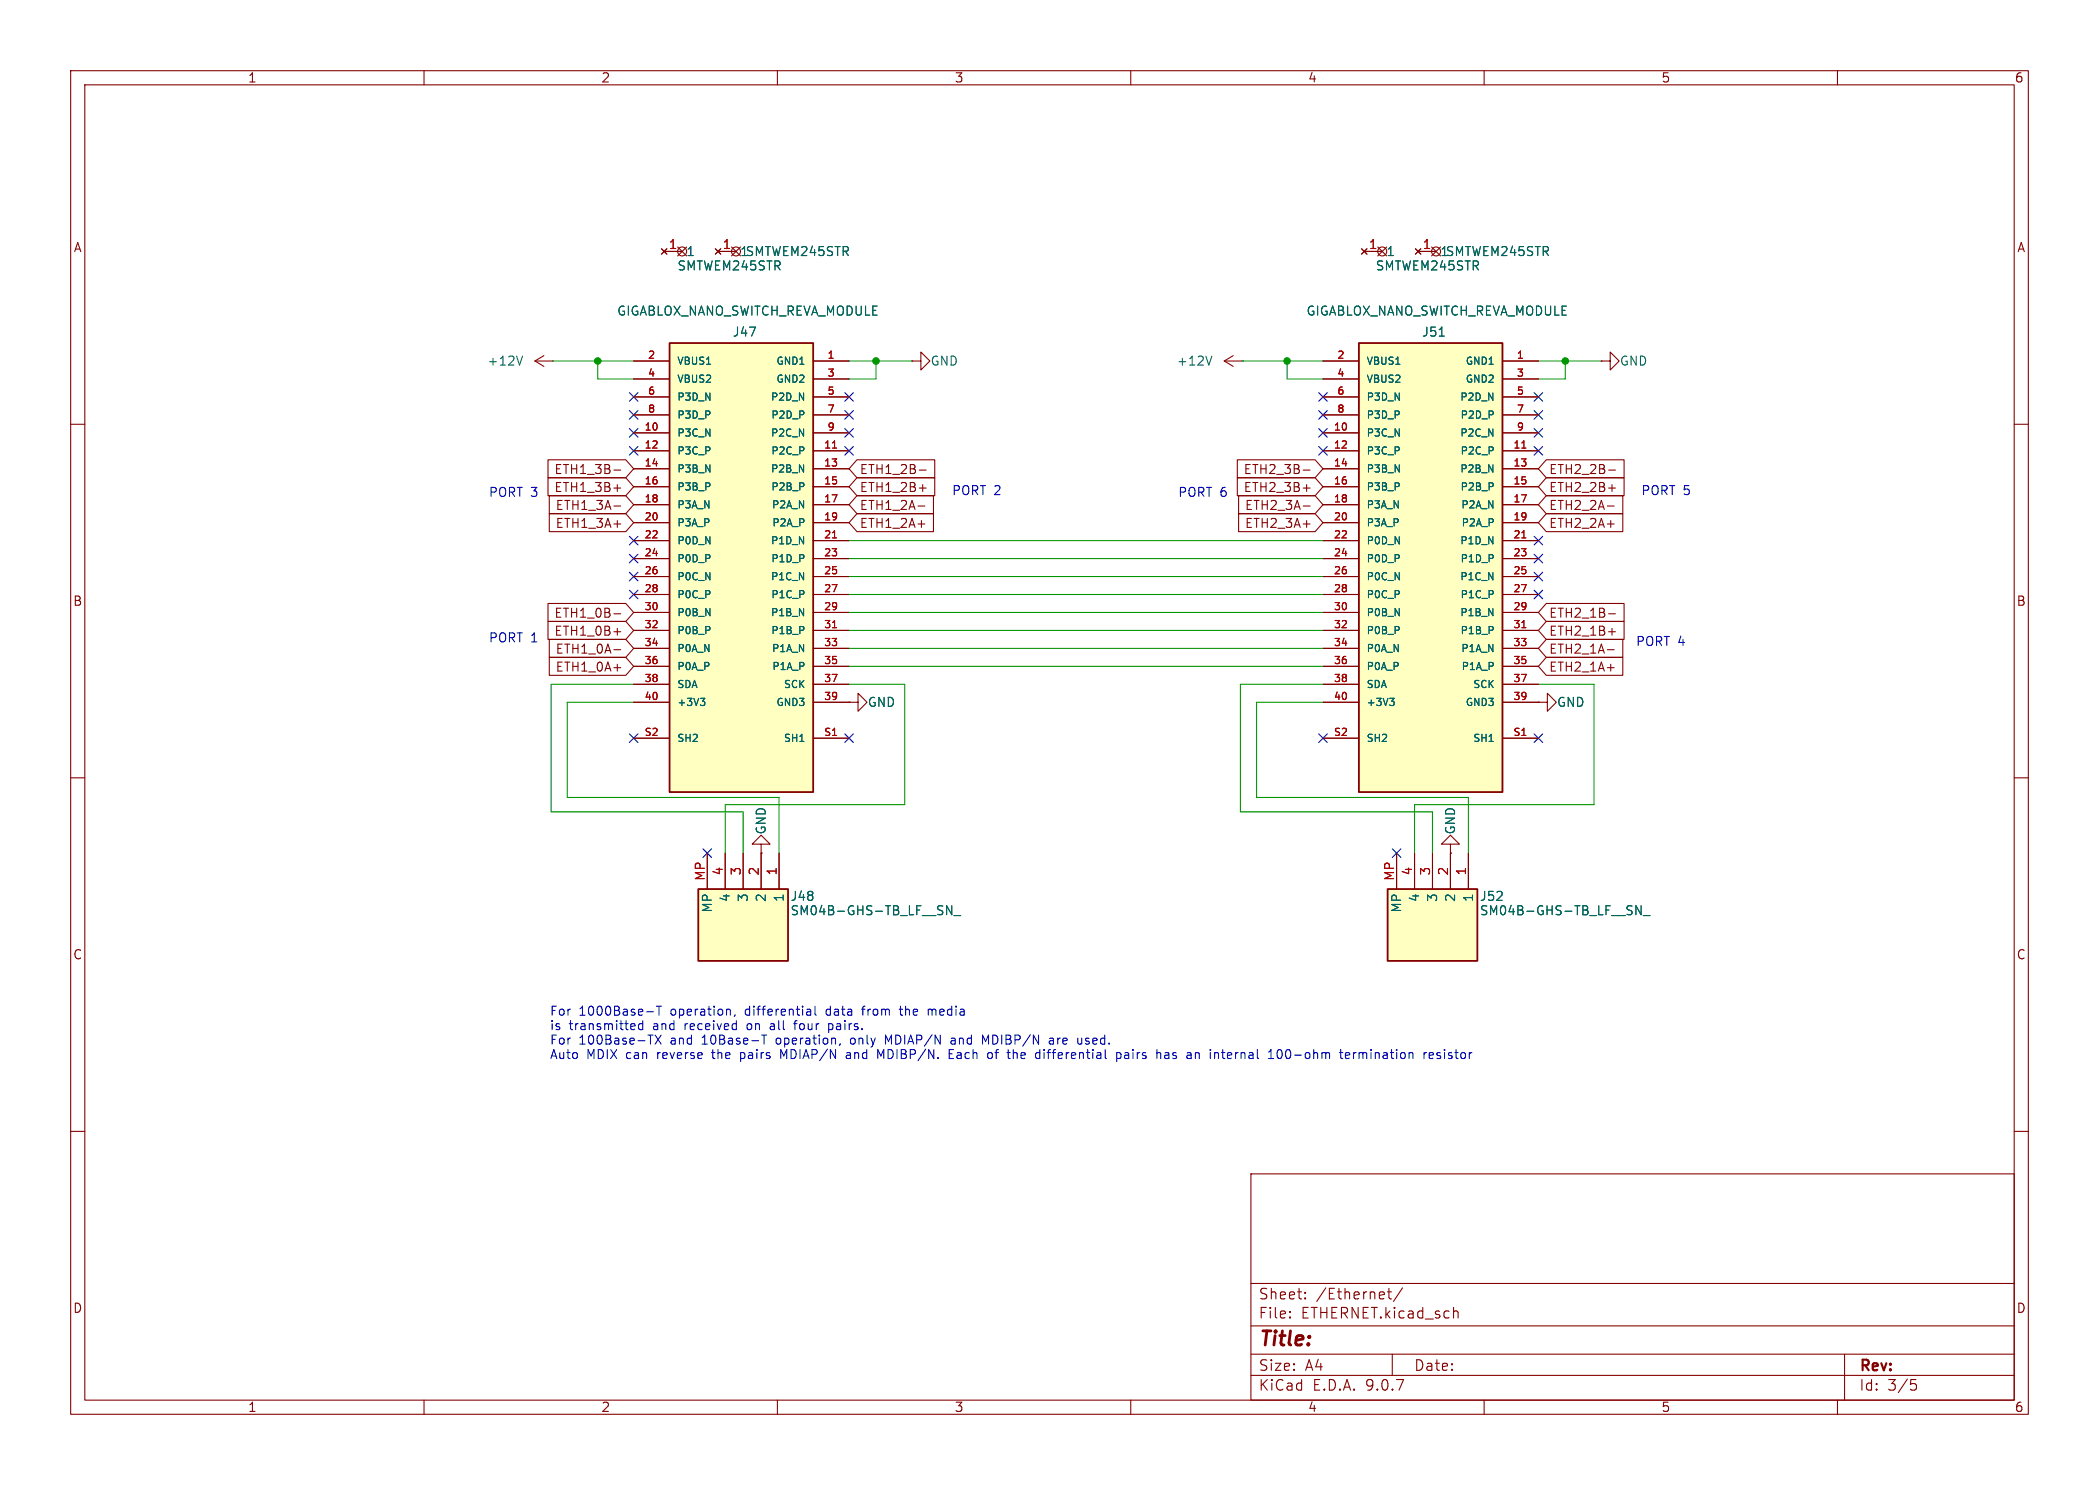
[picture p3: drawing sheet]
(kicad_sch
 (version 20250114)
 (generator "eeschema")
 (generator_version "9.0")
 (paper "A4")
 (lib_symbols
  (symbol "Samacsys_kicad_sym:SM04B-GHS-TB_LF__SN_" (exclude_from_sim no) (in_bom yes) (on_board yes)
   (property "Reference" "J" (at 5.588 4.318 0) (effects (font (size 1.27 1.27)) (justify left top)))
   (property "Value" "SM04B-GHS-TB_LF__SN_" (at 5.588 2.286 0) (effects (font (size 0.5 0.5)) (justify left top)))
   (property "Footprint" "Samacsys:SM04B-GHS-TB" (at 16.51 -94.92 0) (effects (font (size 1.27 1.27)) (justify left top) (hide yes)))
   (property "Datasheet" "" (at 16.51 -194.92 0) (effects (font (size 1.27 1.27)) (justify left top) (hide yes)))
   (property "Description" "JST GH Series, 1.25mm Pitch 4 Way Right Angle PCB Header, Solder Termination, 1A" (at 4.318 9.652 0) (effects (font (size 1.27 1.27)) (hide yes)))
   (property "Height" "" (at 16.51 -394.92 0) (effects (font (size 1.27 1.27)) (justify left top) (hide yes)))
   (property "Mouser Part Number" "N/A" (at 16.51 -494.92 0) (effects (font (size 1.27 1.27)) (justify left top) (hide yes)))
   (property "Mouser Price/Stock" "https://www.mouser.co.uk/ProductDetail/JST-Commercial/SM04B-GHS-TBLFSN?qs=QpmGXVUTftEJzKB1YHGCXw%3D%3D" (at 16.51 -594.92 0) (effects (font (size 1.27 1.27)) (justify left top) (hide yes)))
   (property "Manufacturer_Name" "JST (JAPAN SOLDERLESS TERMINALS)" (at 16.51 -694.92 0) (effects (font (size 1.27 1.27)) (justify left top) (hide yes)))
   (property "Manufacturer_Part_Number" "SM04B-GHS-TB(LF)(SN)" (at 16.51 -794.92 0) (effects (font (size 1.27 1.27)) (justify left top) (hide yes)))
   (symbol "SM04B-GHS-TB_LF__SN__1_1"
    (rectangle (start 5.08 1.27) (end 15.24 -11.43) (stroke (width 0.254) (type default)) (fill (type background)))
    (pin passive line (at 0 0 0) (length 5.08) (name "1" (effects (font (size 1.27 1.27)))) (number "1" (effects (font (size 1.27 1.27)))))
    (pin passive line (at 0 -2.54 0) (length 5.08) (name "2" (effects (font (size 1.27 1.27)))) (number "2" (effects (font (size 1.27 1.27)))))
    (pin passive line (at 0 -5.08 0) (length 5.08) (name "3" (effects (font (size 1.27 1.27)))) (number "3" (effects (font (size 1.27 1.27)))))
    (pin passive line (at 0 -7.62 0) (length 5.08) (name "4" (effects (font (size 1.27 1.27)))) (number "4" (effects (font (size 1.27 1.27)))))
    (pin no_connect line (at 0 -10.16 0) (length 5.08) (name "MP" (effects (font (size 1.27 1.27)))) (number "MP" (effects (font (size 1.27 1.27))))))
   (embedded_fonts no))
  (symbol "Snapeda_kicad_sym:GIGABLOX_NANO_SWITCH_REVA_MODULE"
   (pin_names
    (offset 1.016)) (exclude_from_sim no) (in_bom yes) (on_board yes)
   (property "Reference" "J" (at 0 64.008 0) (effects (font (size 1.27 1.27)) (justify left bottom)))
   (property "Value" "GIGABLOX_NANO_SWITCH_REVA_MODULE" (at 0 -1.778 0) (effects (font (size 1.27 1.27)) (justify left bottom)))
   (property "Footprint" "Snapeda:GIGABLOX_NANO_SWITCH_REVA_MODULE_LSHM-120-02.5-L-DV-A-S-K-TR" (at 0 0 0) (effects (font (size 1.27 1.27)) (justify bottom) (hide yes)))
   (property "Datasheet" "" (at 0 0 0) (effects (font (size 1.27 1.27)) (hide yes)))
   (property "Description" "" (at 0 0 0) (effects (font (size 1.27 1.27)) (hide yes)))
   (property "MF" "BotBlox" (at 0 0 0) (effects (font (size 1.27 1.27)) (justify bottom) (hide yes)))
   (property "Description_1" "\n                        \n                            4 PORT 1G ETHERNET SWITCH MODULE\n                        \n" (at 0 0 0) (effects (font (size 1.27 1.27)) (justify bottom) (hide yes)))
   (property "Package" "None" (at 0 0 0) (effects (font (size 1.27 1.27)) (justify bottom) (hide yes)))
   (property "Price" "None" (at 0 0 0) (effects (font (size 1.27 1.27)) (justify bottom) (hide yes)))
   (property "SnapEDA_Link" "https://www.snapeda.com/parts/BB-GGN-A-1/Botblox/view-part/?ref=snap" (at 0 0 0) (effects (font (size 1.27 1.27)) (justify bottom) (hide yes)))
   (property "MP" "BB-GGN-A-1" (at 0 0 0) (effects (font (size 1.27 1.27)) (justify bottom) (hide yes)))
   (property "Availability" "In Stock" (at 0 0 0) (effects (font (size 1.27 1.27)) (justify bottom) (hide yes)))
   (property "Check_prices" "https://www.snapeda.com/parts/BB-GGN-A-1/Botblox/view-part/?ref=eda" (at 0 0 0) (effects (font (size 1.27 1.27)) (justify bottom) (hide yes)))
   (symbol "GIGABLOX_NANO_SWITCH_REVA_MODULE_0_0"
    (rectangle (start 0 0) (end 20.32 63.5) (stroke (width 0.254) (type default)) (fill (type background)))
    (pin power_in line (at -5.08 60.96 0) (length 5.08) (name "GND1" (effects (font (size 1.016 1.016)))) (number "1" (effects (font (size 1.016 1.016)))))
    (pin power_in line (at -5.08 58.42 0) (length 5.08) (name "GND2" (effects (font (size 1.016 1.016)))) (number "3" (effects (font (size 1.016 1.016)))))
    (pin bidirectional line (at -5.08 55.88 0) (length 5.08) (name "P2D_N" (effects (font (size 1.016 1.016)))) (number "5" (effects (font (size 1.016 1.016)))))
    (pin bidirectional line (at -5.08 53.34 0) (length 5.08) (name "P2D_P" (effects (font (size 1.016 1.016)))) (number "7" (effects (font (size 1.016 1.016)))))
    (pin bidirectional line (at -5.08 50.8 0) (length 5.08) (name "P2C_N" (effects (font (size 1.016 1.016)))) (number "9" (effects (font (size 1.016 1.016)))))
    (pin bidirectional line (at -5.08 48.26 0) (length 5.08) (name "P2C_P" (effects (font (size 1.016 1.016)))) (number "11" (effects (font (size 1.016 1.016)))))
    (pin bidirectional line (at -5.08 45.72 0) (length 5.08) (name "P2B_N" (effects (font (size 1.016 1.016)))) (number "13" (effects (font (size 1.016 1.016)))))
    (pin bidirectional line (at -5.08 43.18 0) (length 5.08) (name "P2B_P" (effects (font (size 1.016 1.016)))) (number "15" (effects (font (size 1.016 1.016)))))
    (pin bidirectional line (at -5.08 40.64 0) (length 5.08) (name "P2A_N" (effects (font (size 1.016 1.016)))) (number "17" (effects (font (size 1.016 1.016)))))
    (pin bidirectional line (at -5.08 38.1 0) (length 5.08) (name "P2A_P" (effects (font (size 1.016 1.016)))) (number "19" (effects (font (size 1.016 1.016)))))
    (pin bidirectional line (at -5.08 35.56 0) (length 5.08) (name "P1D_N" (effects (font (size 1.016 1.016)))) (number "21" (effects (font (size 1.016 1.016)))))
    (pin bidirectional line (at -5.08 33.02 0) (length 5.08) (name "P1D_P" (effects (font (size 1.016 1.016)))) (number "23" (effects (font (size 1.016 1.016)))))
    (pin bidirectional line (at -5.08 30.48 0) (length 5.08) (name "P1C_N" (effects (font (size 1.016 1.016)))) (number "25" (effects (font (size 1.016 1.016)))))
    (pin bidirectional line (at -5.08 27.94 0) (length 5.08) (name "P1C_P" (effects (font (size 1.016 1.016)))) (number "27" (effects (font (size 1.016 1.016)))))
    (pin bidirectional line (at -5.08 25.4 0) (length 5.08) (name "P1B_N" (effects (font (size 1.016 1.016)))) (number "29" (effects (font (size 1.016 1.016)))))
    (pin bidirectional line (at -5.08 22.86 0) (length 5.08) (name "P1B_P" (effects (font (size 1.016 1.016)))) (number "31" (effects (font (size 1.016 1.016)))))
    (pin bidirectional line (at -5.08 20.32 0) (length 5.08) (name "P1A_N" (effects (font (size 1.016 1.016)))) (number "33" (effects (font (size 1.016 1.016)))))
    (pin bidirectional line (at -5.08 17.78 0) (length 5.08) (name "P1A_P" (effects (font (size 1.016 1.016)))) (number "35" (effects (font (size 1.016 1.016)))))
    (pin bidirectional line (at -5.08 15.24 0) (length 5.08) (name "SCK" (effects (font (size 1.016 1.016)))) (number "37" (effects (font (size 1.016 1.016)))))
    (pin bidirectional line (at -5.08 7.62 0) (length 5.08) (name "SH1" (effects (font (size 1.016 1.016)))) (number "S1" (effects (font (size 1.016 1.016)))))
    (pin bidirectional line (at -5.08 2.54 0) (length 5.08) (name "MH1" (effects (font (size 1.016 1.016)))) (number "MH1" (effects (font (size 1.016 1.016)))))
    (pin power_in line (at 25.4 60.96 180) (length 5.08) (name "VBUS1" (effects (font (size 1.016 1.016)))) (number "2" (effects (font (size 1.016 1.016)))))
    (pin power_in line (at 25.4 58.42 180) (length 5.08) (name "VBUS2" (effects (font (size 1.016 1.016)))) (number "4" (effects (font (size 1.016 1.016)))))
    (pin bidirectional line (at 25.4 55.88 180) (length 5.08) (name "P3D_N" (effects (font (size 1.016 1.016)))) (number "6" (effects (font (size 1.016 1.016)))))
    (pin bidirectional line (at 25.4 53.34 180) (length 5.08) (name "P3D_P" (effects (font (size 1.016 1.016)))) (number "8" (effects (font (size 1.016 1.016)))))
    (pin bidirectional line (at 25.4 50.8 180) (length 5.08) (name "P3C_N" (effects (font (size 1.016 1.016)))) (number "10" (effects (font (size 1.016 1.016)))))
    (pin bidirectional line (at 25.4 48.26 180) (length 5.08) (name "P3C_P" (effects (font (size 1.016 1.016)))) (number "12" (effects (font (size 1.016 1.016)))))
    (pin bidirectional line (at 25.4 45.72 180) (length 5.08) (name "P3B_N" (effects (font (size 1.016 1.016)))) (number "14" (effects (font (size 1.016 1.016)))))
    (pin bidirectional line (at 25.4 43.18 180) (length 5.08) (name "P3B_P" (effects (font (size 1.016 1.016)))) (number "16" (effects (font (size 1.016 1.016)))))
    (pin bidirectional line (at 25.4 40.64 180) (length 5.08) (name "P3A_N" (effects (font (size 1.016 1.016)))) (number "18" (effects (font (size 1.016 1.016)))))
    (pin bidirectional line (at 25.4 38.1 180) (length 5.08) (name "P3A_P" (effects (font (size 1.016 1.016)))) (number "20" (effects (font (size 1.016 1.016)))))
    (pin bidirectional line (at 25.4 35.56 180) (length 5.08) (name "P0D_N" (effects (font (size 1.016 1.016)))) (number "22" (effects (font (size 1.016 1.016)))))
    (pin bidirectional line (at 25.4 33.02 180) (length 5.08) (name "P0D_P" (effects (font (size 1.016 1.016)))) (number "24" (effects (font (size 1.016 1.016)))))
    (pin bidirectional line (at 25.4 30.48 180) (length 5.08) (name "P0C_N" (effects (font (size 1.016 1.016)))) (number "26" (effects (font (size 1.016 1.016)))))
    (pin bidirectional line (at 25.4 27.94 180) (length 5.08) (name "P0C_P" (effects (font (size 1.016 1.016)))) (number "28" (effects (font (size 1.016 1.016)))))
    (pin bidirectional line (at 25.4 25.4 180) (length 5.08) (name "P0B_N" (effects (font (size 1.016 1.016)))) (number "30" (effects (font (size 1.016 1.016)))))
    (pin bidirectional line (at 25.4 22.86 180) (length 5.08) (name "P0B_P" (effects (font (size 1.016 1.016)))) (number "32" (effects (font (size 1.016 1.016)))))
    (pin bidirectional line (at 25.4 20.32 180) (length 5.08) (name "P0A_N" (effects (font (size 1.016 1.016)))) (number "34" (effects (font (size 1.016 1.016)))))
    (pin bidirectional line (at 25.4 17.78 180) (length 5.08) (name "P0A_P" (effects (font (size 1.016 1.016)))) (number "36" (effects (font (size 1.016 1.016)))))
    (pin bidirectional line (at 25.4 15.24 180) (length 5.08) (name "SDA" (effects (font (size 1.016 1.016)))) (number "38" (effects (font (size 1.016 1.016)))))
    (pin bidirectional line (at 25.4 7.62 180) (length 5.08) (name "SH2" (effects (font (size 1.016 1.016)))) (number "S2" (effects (font (size 1.016 1.016)))))
    (pin bidirectional line (at 25.4 2.54 180) (length 5.08) (name "MH2" (effects (font (size 1.016 1.016)))) (number "MH2" (effects (font (size 1.016 1.016))))))
   (symbol "GIGABLOX_NANO_SWITCH_REVA_MODULE_1_0"
    (pin passive line (at -5.08 12.7 0) (length 5.08) (name "GND3" (effects (font (size 1.016 1.016)))) (number "39" (effects (font (size 1.016 1.016)))))
    (pin bidirectional line (at 25.4 12.7 180) (length 5.08) (name "+3V3" (effects (font (size 1.016 1.016)))) (number "40" (effects (font (size 1.016 1.016))))))
   (embedded_fonts no))
  (symbol "power:+12V"
   (power)
   (pin_numbers (hide yes))
   (pin_names
    (offset 0) (hide yes)) (exclude_from_sim no) (in_bom yes) (on_board yes)
   (property "Reference" "#PWR" (at 0 -3.81 0) (effects (font (size 1.27 1.27)) (hide yes)))
   (property "Value" "+12V" (at 0 3.556 0) (effects (font (size 1.27 1.27))))
   (property "Footprint" "" (at 0 0 0) (effects (font (size 1.27 1.27)) (hide yes)))
   (property "Datasheet" "" (at 0 0 0) (effects (font (size 1.27 1.27)) (hide yes)))
   (property "Description" "Power symbol creates a global label with name \"+12V\"" (at 0 0 0) (effects (font (size 1.27 1.27)) (hide yes)))
   (symbol "+12V_0_1"
    (polyline (pts (xy -0.762 1.27) (xy 0 2.54)) (stroke (width 0) (type default)) (fill (type none)))
    (polyline (pts (xy 0 2.54) (xy 0.762 1.27)) (stroke (width 0) (type default)) (fill (type none)))
    (polyline (pts (xy 0 0) (xy 0 2.54)) (stroke (width 0) (type default)) (fill (type none))))
   (symbol "+12V_1_1"
    (pin power_in line (at 0 0 90) (length 0) (name "~" (effects (font (size 1.27 1.27)))) (number "1" (effects (font (size 1.27 1.27))))))
   (embedded_fonts no))
  (symbol "power:GND"
   (power)
   (pin_numbers (hide yes))
   (pin_names
    (offset 0) (hide yes)) (exclude_from_sim no) (in_bom yes) (on_board yes)
   (property "Reference" "#PWR" (at 0 -6.35 0) (effects (font (size 1.27 1.27)) (hide yes)))
   (property "Value" "GND" (at 0 -3.81 0) (effects (font (size 1.27 1.27))))
   (property "Footprint" "" (at 0 0 0) (effects (font (size 1.27 1.27)) (hide yes)))
   (property "Datasheet" "" (at 0 0 0) (effects (font (size 1.27 1.27)) (hide yes)))
   (property "Description" "Power symbol creates a global label with name \"GND\" , ground" (at 0 0 0) (effects (font (size 1.27 1.27)) (hide yes)))
   (symbol "GND_0_1"
    (polyline (pts (xy 0 0) (xy 0 -1.27) (xy 1.27 -1.27) (xy 0 -2.54) (xy -1.27 -1.27) (xy 0 -1.27)) (stroke (width 0) (type default)) (fill (type none))))
   (symbol "GND_1_1"
    (pin power_in line (at 0 0 270) (length 0) (name "~" (effects (font (size 1.27 1.27)))) (number "1" (effects (font (size 1.27 1.27))))))
   (embedded_fonts no)))
 (text "PORT 6"
  (exclude_from_sim no)
  (at 166.624 70.612 0)
  (effects (font (size 1.27 1.27)) (justify left bottom)))
 (text "PORT 3"
  (exclude_from_sim no)
  (at 69.088 70.612 0)
  (effects (font (size 1.27 1.27)) (justify left bottom)))
 (text "For 1000Base-T operation, differential data from the media\nis transmitted and received on all four pairs.\nFor 100Base-TX and 10Base-T operation, only MDIAP/N and MDIBP/N are used.\nAuto MDIX can reverse the pairs MDIAP/N and MDIBP/N. Each of the differential pairs has an internal 100-ohm termination resistor"
  (exclude_from_sim no)
  (at 77.724 146.304 0)
  (effects (font (size 1.27 1.27)) (justify left)))
 (text "PORT 4"
  (exclude_from_sim no)
  (at 231.394 91.694 0)
  (effects (font (size 1.27 1.27)) (justify left bottom)))
 (text "PORT 2"
  (exclude_from_sim no)
  (at 134.62 70.358 0)
  (effects (font (size 1.27 1.27)) (justify left bottom)))
 (text "PORT 1"
  (exclude_from_sim no)
  (at 69.088 91.186 0)
  (effects (font (size 1.27 1.27)) (justify left bottom)))
 (text "PORT 5"
  (exclude_from_sim no)
  (at 232.156 70.358 0)
  (effects (font (size 1.27 1.27)) (justify left bottom)))
 (junction
  (at 123.952 51.054)
  (diameter 0)
  (color 0 0 0 0))
 (junction
  (at 84.582 51.054)
  (diameter 0)
  (color 0 0 0 0))
 (junction
  (at 221.488 51.054)
  (diameter 0)
  (color 0 0 0 0))
 (junction
  (at 182.118 51.054)
  (diameter 0)
  (color 0 0 0 0))
 (no_connect
  (at 89.662 78.994))
 (no_connect
  (at 89.662 81.534))
 (no_connect
  (at 89.662 104.394))
 (no_connect
  (at 217.678 56.134))
 (no_connect
  (at 120.142 61.214))
 (no_connect
  (at 120.142 58.674))
 (no_connect
  (at 89.662 56.134))
 (no_connect
  (at 217.678 61.214))
 (no_connect
  (at 187.198 104.394))
 (no_connect
  (at 187.198 56.134))
 (no_connect
  (at 217.678 58.674))
 (no_connect
  (at 120.142 104.394))
 (no_connect
  (at 217.678 84.074))
 (no_connect
  (at 187.198 58.674))
 (no_connect
  (at 217.678 63.754))
 (no_connect
  (at 217.678 109.474))
 (no_connect
  (at 89.662 84.074))
 (no_connect
  (at 187.198 61.214))
 (no_connect
  (at 187.198 63.754))
 (no_connect
  (at 217.678 78.994))
 (no_connect
  (at 89.662 63.754))
 (no_connect
  (at 120.142 109.474))
 (no_connect
  (at 217.678 104.394))
 (no_connect
  (at 120.142 63.754))
 (no_connect
  (at 89.662 61.214))
 (no_connect
  (at 120.142 56.134))
 (no_connect
  (at 217.678 81.534))
 (no_connect
  (at 89.662 76.454))
 (no_connect
  (at 217.678 76.454))
 (no_connect
  (at 187.198 109.474))
 (no_connect
  (at 89.662 109.474))
 (no_connect
  (at 89.662 58.674))
 (wire
  (pts (xy 128.016 96.774) (xy 120.142 96.774))
  (stroke (width 0) (type default)))
 (wire
  (pts (xy 77.978 114.808) (xy 77.978 96.774))
  (stroke (width 0) (type default)))
 (wire
  (pts (xy 187.198 53.594) (xy 182.118 53.594))
  (stroke (width 0) (type default)))
 (wire
  (pts (xy 175.514 96.774) (xy 187.198 96.774))
  (stroke (width 0) (type default)))
 (wire
  (pts (xy 110.236 112.776) (xy 80.264 112.776))
  (stroke (width 0) (type default)))
 (wire
  (pts (xy 120.142 94.234) (xy 187.198 94.234))
  (stroke (width 0) (type default)))
 (wire
  (pts (xy 102.616 113.792) (xy 102.616 120.65))
  (stroke (width 0) (type default)))
 (wire
  (pts (xy 123.952 51.054) (xy 129.032 51.054))
  (stroke (width 0) (type default)))
 (wire
  (pts (xy 120.142 51.054) (xy 123.952 51.054))
  (stroke (width 0) (type default)))
 (wire
  (pts (xy 89.662 53.594) (xy 84.582 53.594))
  (stroke (width 0) (type default)))
 (wire
  (pts (xy 105.156 114.808) (xy 77.978 114.808))
  (stroke (width 0) (type default)))
 (wire
  (pts (xy 89.662 51.054) (xy 84.582 51.054))
  (stroke (width 0) (type default)))
 (wire
  (pts (xy 120.142 81.534) (xy 187.198 81.534))
  (stroke (width 0) (type default)))
 (wire
  (pts (xy 182.118 51.054) (xy 175.768 51.054))
  (stroke (width 0) (type default)))
 (wire
  (pts (xy 120.142 78.994) (xy 187.198 78.994))
  (stroke (width 0) (type default)))
 (wire
  (pts (xy 110.236 112.776) (xy 110.236 120.65))
  (stroke (width 0) (type default)))
 (wire
  (pts (xy 177.8 99.314) (xy 187.198 99.314))
  (stroke (width 0) (type default)))
 (wire
  (pts (xy 217.678 53.594) (xy 221.488 53.594))
  (stroke (width 0) (type default)))
 (wire
  (pts (xy 120.142 86.614) (xy 187.198 86.614))
  (stroke (width 0) (type default)))
 (wire
  (pts (xy 225.552 113.792) (xy 225.552 96.774))
  (stroke (width 0) (type default)))
 (wire
  (pts (xy 202.692 114.808) (xy 175.514 114.808))
  (stroke (width 0) (type default)))
 (wire
  (pts (xy 120.142 89.154) (xy 187.198 89.154))
  (stroke (width 0) (type default)))
 (wire
  (pts (xy 200.152 113.792) (xy 200.152 120.65))
  (stroke (width 0) (type default)))
 (wire
  (pts (xy 128.016 113.792) (xy 128.016 96.774))
  (stroke (width 0) (type default)))
 (wire
  (pts (xy 123.952 53.594) (xy 123.952 51.054))
  (stroke (width 0) (type default)))
 (wire
  (pts (xy 202.692 120.65) (xy 202.692 114.808))
  (stroke (width 0) (type default)))
 (wire
  (pts (xy 207.772 112.776) (xy 207.772 120.65))
  (stroke (width 0) (type default)))
 (wire
  (pts (xy 200.152 113.792) (xy 225.552 113.792))
  (stroke (width 0) (type default)))
 (wire
  (pts (xy 207.772 112.776) (xy 177.8 112.776))
  (stroke (width 0) (type default)))
 (wire
  (pts (xy 84.582 53.594) (xy 84.582 51.054))
  (stroke (width 0) (type default)))
 (wire
  (pts (xy 221.488 53.594) (xy 221.488 51.054))
  (stroke (width 0) (type default)))
 (wire
  (pts (xy 177.8 112.776) (xy 177.8 99.314))
  (stroke (width 0) (type default)))
 (wire
  (pts (xy 187.198 51.054) (xy 182.118 51.054))
  (stroke (width 0) (type default)))
 (wire
  (pts (xy 120.142 84.074) (xy 187.198 84.074))
  (stroke (width 0) (type default)))
 (wire
  (pts (xy 77.978 96.774) (xy 89.662 96.774))
  (stroke (width 0) (type default)))
 (wire
  (pts (xy 84.582 51.054) (xy 78.232 51.054))
  (stroke (width 0) (type default)))
 (wire
  (pts (xy 221.488 51.054) (xy 226.568 51.054))
  (stroke (width 0) (type default)))
 (wire
  (pts (xy 102.616 113.792) (xy 128.016 113.792))
  (stroke (width 0) (type default)))
 (wire
  (pts (xy 225.552 96.774) (xy 217.678 96.774))
  (stroke (width 0) (type default)))
 (wire
  (pts (xy 120.142 53.594) (xy 123.952 53.594))
  (stroke (width 0) (type default)))
 (wire
  (pts (xy 120.142 76.454) (xy 187.198 76.454))
  (stroke (width 0) (type default)))
 (wire
  (pts (xy 217.678 51.054) (xy 221.488 51.054))
  (stroke (width 0) (type default)))
 (wire
  (pts (xy 182.118 53.594) (xy 182.118 51.054))
  (stroke (width 0) (type default)))
 (wire
  (pts (xy 105.156 120.65) (xy 105.156 114.808))
  (stroke (width 0) (type default)))
 (wire
  (pts (xy 175.514 114.808) (xy 175.514 96.774))
  (stroke (width 0) (type default)))
 (wire
  (pts (xy 120.142 91.694) (xy 187.198 91.694))
  (stroke (width 0) (type default)))
 (wire
  (pts (xy 80.264 99.314) (xy 89.662 99.314))
  (stroke (width 0) (type default)))
 (wire
  (pts (xy 80.264 112.776) (xy 80.264 99.314))
  (stroke (width 0) (type default)))
 (global_label "ETH1_3B-"
  (shape input)
  (at 89.662 66.294 180)
  (fields_autoplaced yes)
  (effects (font (size 1.27 1.27)) (justify right))
  (property "Intersheetrefs" "${INTERSHEET_REFS}" (at 77.0007 66.294 0) (effects (font (size 1.27 1.27)) (justify right) (hide yes))))
 (global_label "ETH1_0A-"
  (shape input)
  (at 89.662 91.694 180)
  (fields_autoplaced yes)
  (effects (font (size 1.27 1.27)) (justify right))
  (property "Intersheetrefs" "${INTERSHEET_REFS}" (at 77.1821 91.694 0) (effects (font (size 1.27 1.27)) (justify right) (hide yes))))
 (global_label "ETH1_3B+"
  (shape input)
  (at 89.662 68.834 180)
  (fields_autoplaced yes)
  (effects (font (size 1.27 1.27)) (justify right))
  (property "Intersheetrefs" "${INTERSHEET_REFS}" (at 77.0007 68.834 0) (effects (font (size 1.27 1.27)) (justify right) (hide yes))))
 (global_label "ETH1_2B+"
  (shape input)
  (at 120.142 68.834 0)
  (fields_autoplaced yes)
  (effects (font (size 1.27 1.27)) (justify left))
  (property "Intersheetrefs" "${INTERSHEET_REFS}" (at 132.8033 68.834 0) (effects (font (size 1.27 1.27)) (justify left) (hide yes))))
 (global_label "ETH2_2A+"
  (shape input)
  (at 217.678 73.914 0)
  (fields_autoplaced yes)
  (effects (font (size 1.27 1.27)) (justify left))
  (property "Intersheetrefs" "${INTERSHEET_REFS}" (at 230.1579 73.914 0) (effects (font (size 1.27 1.27)) (justify left) (hide yes))))
 (global_label "ETH2_3A+"
  (shape input)
  (at 187.198 73.914 180)
  (fields_autoplaced yes)
  (effects (font (size 1.27 1.27)) (justify right))
  (property "Intersheetrefs" "${INTERSHEET_REFS}" (at 174.7181 73.914 0) (effects (font (size 1.27 1.27)) (justify right) (hide yes))))
 (global_label "ETH2_2B+"
  (shape input)
  (at 217.678 68.834 0)
  (fields_autoplaced yes)
  (effects (font (size 1.27 1.27)) (justify left))
  (property "Intersheetrefs" "${INTERSHEET_REFS}" (at 230.3393 68.834 0) (effects (font (size 1.27 1.27)) (justify left) (hide yes))))
 (global_label "ETH2_3A-"
  (shape input)
  (at 187.198 71.374 180)
  (fields_autoplaced yes)
  (effects (font (size 1.27 1.27)) (justify right))
  (property "Intersheetrefs" "${INTERSHEET_REFS}" (at 174.7181 71.374 0) (effects (font (size 1.27 1.27)) (justify right) (hide yes))))
 (global_label "ETH1_3A+"
  (shape input)
  (at 89.662 73.914 180)
  (fields_autoplaced yes)
  (effects (font (size 1.27 1.27)) (justify right))
  (property "Intersheetrefs" "${INTERSHEET_REFS}" (at 77.1821 73.914 0) (effects (font (size 1.27 1.27)) (justify right) (hide yes))))
 (global_label "ETH2_3B+"
  (shape input)
  (at 187.198 68.834 180)
  (fields_autoplaced yes)
  (effects (font (size 1.27 1.27)) (justify right))
  (property "Intersheetrefs" "${INTERSHEET_REFS}" (at 174.5367 68.834 0) (effects (font (size 1.27 1.27)) (justify right) (hide yes))))
 (global_label "ETH1_2B-"
  (shape input)
  (at 120.142 66.294 0)
  (fields_autoplaced yes)
  (effects (font (size 1.27 1.27)) (justify left))
  (property "Intersheetrefs" "${INTERSHEET_REFS}" (at 132.8033 66.294 0) (effects (font (size 1.27 1.27)) (justify left) (hide yes))))
 (global_label "ETH2_1A+"
  (shape input)
  (at 217.678 94.234 0)
  (fields_autoplaced yes)
  (effects (font (size 1.27 1.27)) (justify left))
  (property "Intersheetrefs" "${INTERSHEET_REFS}" (at 230.1579 94.234 0) (effects (font (size 1.27 1.27)) (justify left) (hide yes))))
 (global_label "ETH2_2A-"
  (shape input)
  (at 217.678 71.374 0)
  (fields_autoplaced yes)
  (effects (font (size 1.27 1.27)) (justify left))
  (property "Intersheetrefs" "${INTERSHEET_REFS}" (at 230.1579 71.374 0) (effects (font (size 1.27 1.27)) (justify left) (hide yes))))
 (global_label "ETH2_2B-"
  (shape input)
  (at 217.678 66.294 0)
  (fields_autoplaced yes)
  (effects (font (size 1.27 1.27)) (justify left))
  (property "Intersheetrefs" "${INTERSHEET_REFS}" (at 230.3393 66.294 0) (effects (font (size 1.27 1.27)) (justify left) (hide yes))))
 (global_label "ETH1_0A+"
  (shape input)
  (at 89.662 94.234 180)
  (fields_autoplaced yes)
  (effects (font (size 1.27 1.27)) (justify right))
  (property "Intersheetrefs" "${INTERSHEET_REFS}" (at 77.1821 94.234 0) (effects (font (size 1.27 1.27)) (justify right) (hide yes))))
 (global_label "ETH2_1B+"
  (shape input)
  (at 217.678 89.154 0)
  (fields_autoplaced yes)
  (effects (font (size 1.27 1.27)) (justify left))
  (property "Intersheetrefs" "${INTERSHEET_REFS}" (at 230.3393 89.154 0) (effects (font (size 1.27 1.27)) (justify left) (hide yes))))
 (global_label "ETH1_2A-"
  (shape input)
  (at 120.142 71.374 0)
  (fields_autoplaced yes)
  (effects (font (size 1.27 1.27)) (justify left))
  (property "Intersheetrefs" "${INTERSHEET_REFS}" (at 132.6219 71.374 0) (effects (font (size 1.27 1.27)) (justify left) (hide yes))))
 (global_label "ETH1_3A-"
  (shape input)
  (at 89.662 71.374 180)
  (fields_autoplaced yes)
  (effects (font (size 1.27 1.27)) (justify right))
  (property "Intersheetrefs" "${INTERSHEET_REFS}" (at 77.1821 71.374 0) (effects (font (size 1.27 1.27)) (justify right) (hide yes))))
 (global_label "ETH1_0B+"
  (shape input)
  (at 89.662 89.154 180)
  (fields_autoplaced yes)
  (effects (font (size 1.27 1.27)) (justify right))
  (property "Intersheetrefs" "${INTERSHEET_REFS}" (at 77.0007 89.154 0) (effects (font (size 1.27 1.27)) (justify right) (hide yes))))
 (global_label "ETH1_0B-"
  (shape input)
  (at 89.662 86.614 180)
  (fields_autoplaced yes)
  (effects (font (size 1.27 1.27)) (justify right))
  (property "Intersheetrefs" "${INTERSHEET_REFS}" (at 77.0007 86.614 0) (effects (font (size 1.27 1.27)) (justify right) (hide yes))))
 (global_label "ETH2_1B-"
  (shape input)
  (at 217.678 86.614 0)
  (fields_autoplaced yes)
  (effects (font (size 1.27 1.27)) (justify left))
  (property "Intersheetrefs" "${INTERSHEET_REFS}" (at 230.3393 86.614 0) (effects (font (size 1.27 1.27)) (justify left) (hide yes))))
 (global_label "ETH2_1A-"
  (shape input)
  (at 217.678 91.694 0)
  (fields_autoplaced yes)
  (effects (font (size 1.27 1.27)) (justify left))
  (property "Intersheetrefs" "${INTERSHEET_REFS}" (at 230.1579 91.694 0) (effects (font (size 1.27 1.27)) (justify left) (hide yes))))
 (global_label "ETH1_2A+"
  (shape input)
  (at 120.142 73.914 0)
  (fields_autoplaced yes)
  (effects (font (size 1.27 1.27)) (justify left))
  (property "Intersheetrefs" "${INTERSHEET_REFS}" (at 132.6219 73.914 0) (effects (font (size 1.27 1.27)) (justify left) (hide yes))))
 (global_label "ETH2_3B-"
  (shape input)
  (at 187.198 66.294 180)
  (fields_autoplaced yes)
  (effects (font (size 1.27 1.27)) (justify right))
  (property "Intersheetrefs" "${INTERSHEET_REFS}" (at 174.5367 66.294 0) (effects (font (size 1.27 1.27)) (justify right) (hide yes))))
 (symbol
  (lib_id "power:+12V")
  (at 78.232 51.054 90)
  (unit 1)
  (exclude_from_sim no)
  (in_bom yes)
  (on_board yes)
  (dnp no)
  (fields_autoplaced yes)
  (property "Reference" "#PWR022" (at 82.042 51.054 0) (effects (font (size 1.27 1.27)) (hide yes)))
  (property "Value" "+12V" (at 74.168 51.0539 90) (effects (font (size 1.27 1.27)) (justify left)))
  (property "Footprint" "" (at 78.232 51.054 0) (effects (font (size 1.27 1.27)) (hide yes)))
  (property "Datasheet" "" (at 78.232 51.054 0) (effects (font (size 1.27 1.27)) (hide yes)))
  (property "Description" "Power symbol creates a global label with name \"+12V\"" (at 78.232 51.054 0) (effects (font (size 1.27 1.27)) (hide yes)))
  (pin "1"))
 (symbol
  (lib_id "Snapeda_kicad_sym:GIGABLOX_NANO_SWITCH_REVA_MODULE")
  (at 115.062 112.014 0)
  (mirror y)
  (unit 1)
  (exclude_from_sim no)
  (in_bom yes)
  (on_board yes)
  (dnp no)
  (property "Reference" "J47" (at 107.188 46.228 0) (effects (font (size 1.27 1.27)) (justify left top)))
  (property "Value" "GIGABLOX_NANO_SWITCH_REVA_MODULE" (at 124.46 44.704 0) (effects (font (size 1.27 1.27)) (justify left bottom)))
  (property "Footprint" "Snapeda:GIGABLOX_NANO_SWITCH_REVA_MODULE_LSHM-120-02.5-L-DV-A-S-K-TR" (at 115.062 112.014 0) (effects (font (size 1.27 1.27)) (justify bottom) (hide yes)))
  (property "Datasheet" "http://suddendocs.samtec.com/prints/lshm-1xx-xx.x-xxx-dv-a-x-x-xx-mkt.pdf" (at 115.062 112.014 0) (effects (font (size 1.27 1.27)) (hide yes)))
  (property "Description" "40 Position, 0.50 mm Razor Beam&trade; High-Speed Hermaphroditic Terminal/Socket Strip" (at 115.062 112.014 0) (effects (font (size 1.27 1.27)) (hide yes)))
  (property "Height" "" (at 55.372 501.854 0) (effects (font (size 1.27 1.27)) (justify left top) (hide yes)))
  (property "Mouser Part Number" "200-LSHM1202.5LDVASK" (at 55.372 601.854 0) (effects (font (size 1.27 1.27)) (justify left top) (hide yes)))
  (property "Mouser Price/Stock" "https://www.mouser.co.uk/ProductDetail/Samtec/LSHM-120-02.5-L-DV-A-S-K-TR?qs=PB6%2FjmICvI06Gdv948IynQ%3D%3D" (at 55.372 701.854 0) (effects (font (size 1.27 1.27)) (justify left top) (hide yes)))
  (property "Manufacturer_Name" "SAMTEC" (at 55.372 801.854 0) (effects (font (size 1.27 1.27)) (justify left top) (hide yes)))
  (property "Manufacturer_Part_Number" "LSHM-120-02.5-L-DV-A-S-K-TR" (at 55.372 901.854 0) (effects (font (size 1.27 1.27)) (justify left top) (hide yes)))
  (property "MF" "BotBlox" (at 115.062 112.014 0) (effects (font (size 1.27 1.27)) (justify bottom) (hide yes)))
  (property "Description_1" "\n                        \n                            4 PORT 1G ETHERNET SWITCH MODULE\n                        \n" (at 115.062 112.014 0) (effects (font (size 1.27 1.27)) (justify bottom) (hide yes)))
  (property "Package" "None" (at 115.062 112.014 0) (effects (font (size 1.27 1.27)) (justify bottom) (hide yes)))
  (property "Price" "None" (at 115.062 112.014 0) (effects (font (size 1.27 1.27)) (justify bottom) (hide yes)))
  (property "SnapEDA_Link" "https://www.snapeda.com/parts/BB-GGN-A-1/Botblox/view-part/?ref=snap" (at 115.062 112.014 0) (effects (font (size 1.27 1.27)) (justify bottom) (hide yes)))
  (property "MP" "BB-GGN-A-1" (at 115.062 112.014 0) (effects (font (size 1.27 1.27)) (justify bottom) (hide yes)))
  (property "Availability" "In Stock" (at 115.062 112.014 0) (effects (font (size 1.27 1.27)) (justify bottom) (hide yes)))
  (property "Check_prices" "https://www.snapeda.com/parts/BB-GGN-A-1/Botblox/view-part/?ref=eda" (at 115.062 112.014 0) (effects (font (size 1.27 1.27)) (justify bottom) (hide yes)))
  (pin "14")
  (pin "15")
  (pin "11")
  (pin "13")
  (pin "16")
  (pin "12")
  (pin "17")
  (pin "18")
  (pin "19")
  (pin "10")
  (pin "2")
  (pin "20")
  (pin "21")
  (pin "22")
  (pin "23")
  (pin "28")
  (pin "26")
  (pin "31")
  (pin "37")
  (pin "30")
  (pin "6")
  (pin "36")
  (pin "7")
  (pin "8")
  (pin "25")
  (pin "35")
  (pin "29")
  (pin "34")
  (pin "39")
  (pin "38")
  (pin "27")
  (pin "40")
  (pin "3")
  (pin "4")
  (pin "32")
  (pin "33")
  (pin "5")
  (pin "9")
  (pin "1")
  (pin "24")
  (pin "S2")
  (pin "S1")
  (pin "MH1")
  (pin "MH2"))
 (symbol
  (lib_id "power:+12V")
  (at 175.768 51.054 90)
  (unit 1)
  (exclude_from_sim no)
  (in_bom yes)
  (on_board yes)
  (dnp no)
  (fields_autoplaced yes)
  (property "Reference" "#PWR025" (at 179.578 51.054 0) (effects (font (size 1.27 1.27)) (hide yes)))
  (property "Value" "+12V" (at 171.704 51.0539 90) (effects (font (size 1.27 1.27)) (justify left)))
  (property "Footprint" "" (at 175.768 51.054 0) (effects (font (size 1.27 1.27)) (hide yes)))
  (property "Datasheet" "" (at 175.768 51.054 0) (effects (font (size 1.27 1.27)) (hide yes)))
  (property "Description" "Power symbol creates a global label with name \"+12V\"" (at 175.768 51.054 0) (effects (font (size 1.27 1.27)) (hide yes)))
  (pin "1"))
 (symbol
  (lib_id "power:GND")
  (at 120.142 99.314 90)
  (unit 1)
  (exclude_from_sim no)
  (in_bom yes)
  (on_board yes)
  (dnp no)
  (property "Reference" "#PWR021" (at 126.492 99.314 0) (effects (font (size 1.27 1.27)) (hide yes)))
  (property "Value" "GND" (at 122.682 99.314 90) (effects (font (size 1.27 1.27)) (justify right)))
  (property "Footprint" "" (at 120.142 99.314 0) (effects (font (size 1.27 1.27)) (hide yes)))
  (property "Datasheet" "" (at 120.142 99.314 0) (effects (font (size 1.27 1.27)) (hide yes)))
  (property "Description" "Power symbol creates a global label with name \"GND\" , ground" (at 120.142 99.314 0) (effects (font (size 1.27 1.27)) (hide yes)))
  (pin "1"))
 (symbol
  (lib_id "power:GND")
  (at 205.232 120.65 180)
  (unit 1)
  (exclude_from_sim no)
  (in_bom yes)
  (on_board yes)
  (dnp no)
  (property "Reference" "#PWR046" (at 205.232 114.3 0) (effects (font (size 1.27 1.27)) (hide yes)))
  (property "Value" "GND" (at 205.232 118.11 90) (effects (font (size 1.27 1.27)) (justify right)))
  (property "Footprint" "" (at 205.232 120.65 0) (effects (font (size 1.27 1.27)) (hide yes)))
  (property "Datasheet" "" (at 205.232 120.65 0) (effects (font (size 1.27 1.27)) (hide yes)))
  (property "Description" "Power symbol creates a global label with name \"GND\" , ground" (at 205.232 120.65 0) (effects (font (size 1.27 1.27)) (hide yes)))
  (pin "1"))
 (symbol
  (lib_id "power:GND")
  (at 226.568 51.054 90)
  (unit 1)
  (exclude_from_sim no)
  (in_bom yes)
  (on_board yes)
  (dnp no)
  (property "Reference" "#PWR037" (at 232.918 51.054 0) (effects (font (size 1.27 1.27)) (hide yes)))
  (property "Value" "GND" (at 229.108 51.054 90) (effects (font (size 1.27 1.27)) (justify right)))
  (property "Footprint" "" (at 226.568 51.054 0) (effects (font (size 1.27 1.27)) (hide yes)))
  (property "Datasheet" "" (at 226.568 51.054 0) (effects (font (size 1.27 1.27)) (hide yes)))
  (property "Description" "Power symbol creates a global label with name \"GND\" , ground" (at 226.568 51.054 0) (effects (font (size 1.27 1.27)) (hide yes)))
  (pin "1"))
 (symbol
  (lib_id "Samacsys_kicad_sym:SM04B-GHS-TB_LF__SN_")
  (at 110.236 120.65 270)
  (unit 1)
  (exclude_from_sim no)
  (in_bom yes)
  (on_board yes)
  (dnp no)
  (property "Reference" "J48" (at 111.7599 126.746 90) (effects (font (size 1.27 1.27)) (justify left)))
  (property "Value" "SM04B-GHS-TB_LF__SN_" (at 111.76 128.778 90) (effects (font (size 1.27 1.27)) (justify left)))
  (property "Footprint" "Samacsys:SM04B-GHS-TB" (at 15.316 137.16 0) (effects (font (size 1.27 1.27)) (justify left top) (hide yes)))
  (property "Datasheet" "" (at -84.684 137.16 0) (effects (font (size 1.27 1.27)) (justify left top) (hide yes)))
  (property "Description" "JST GH Series, 1.25mm Pitch 4 Way Right Angle PCB Header, Solder Termination, 1A" (at 110.236 120.65 0) (effects (font (size 1.27 1.27)) (hide yes)))
  (property "Height" "" (at -284.684 137.16 0) (effects (font (size 1.27 1.27)) (justify left top) (hide yes)))
  (property "Mouser Part Number" "N/A" (at -384.684 137.16 0) (effects (font (size 1.27 1.27)) (justify left top) (hide yes)))
  (property "Mouser Price/Stock" "https://www.mouser.co.uk/ProductDetail/JST-Commercial/SM04B-GHS-TBLFSN?qs=QpmGXVUTftEJzKB1YHGCXw%3D%3D" (at -484.684 137.16 0) (effects (font (size 1.27 1.27)) (justify left top) (hide yes)))
  (property "Manufacturer_Name" "JST (JAPAN SOLDERLESS TERMINALS)" (at -584.684 137.16 0) (effects (font (size 1.27 1.27)) (justify left top) (hide yes)))
  (property "Manufacturer_Part_Number" "SM04B-GHS-TB(LF)(SN)" (at -684.684 137.16 0) (effects (font (size 1.27 1.27)) (justify left top) (hide yes)))
  (pin "4")
  (pin "1")
  (pin "3")
  (pin "2")
  (pin "MP"))
 (symbol
  (lib_id "Snapeda_kicad_sym:GIGABLOX_NANO_SWITCH_REVA_MODULE")
  (at 212.598 112.014 0)
  (mirror y)
  (unit 1)
  (exclude_from_sim no)
  (in_bom yes)
  (on_board yes)
  (dnp no)
  (property "Reference" "J51" (at 204.724 46.228 0) (effects (font (size 1.27 1.27)) (justify left top)))
  (property "Value" "GIGABLOX_NANO_SWITCH_REVA_MODULE" (at 221.996 44.704 0) (effects (font (size 1.27 1.27)) (justify left bottom)))
  (property "Footprint" "Snapeda:GIGABLOX_NANO_SWITCH_REVA_MODULE_LSHM-120-02.5-L-DV-A-S-K-TR" (at 212.598 112.014 0) (effects (font (size 1.27 1.27)) (justify bottom) (hide yes)))
  (property "Datasheet" "http://suddendocs.samtec.com/prints/lshm-1xx-xx.x-xxx-dv-a-x-x-xx-mkt.pdf" (at 212.598 112.014 0) (effects (font (size 1.27 1.27)) (hide yes)))
  (property "Description" "40 Position, 0.50 mm Razor Beam&trade; High-Speed Hermaphroditic Terminal/Socket Strip" (at 212.598 112.014 0) (effects (font (size 1.27 1.27)) (hide yes)))
  (property "Height" "" (at 152.908 501.854 0) (effects (font (size 1.27 1.27)) (justify left top) (hide yes)))
  (property "Mouser Part Number" "200-LSHM1202.5LDVASK" (at 152.908 601.854 0) (effects (font (size 1.27 1.27)) (justify left top) (hide yes)))
  (property "Mouser Price/Stock" "https://www.mouser.co.uk/ProductDetail/Samtec/LSHM-120-02.5-L-DV-A-S-K-TR?qs=PB6%2FjmICvI06Gdv948IynQ%3D%3D" (at 152.908 701.854 0) (effects (font (size 1.27 1.27)) (justify left top) (hide yes)))
  (property "Manufacturer_Name" "SAMTEC" (at 152.908 801.854 0) (effects (font (size 1.27 1.27)) (justify left top) (hide yes)))
  (property "Manufacturer_Part_Number" "LSHM-120-02.5-L-DV-A-S-K-TR" (at 152.908 901.854 0) (effects (font (size 1.27 1.27)) (justify left top) (hide yes)))
  (property "MF" "BotBlox" (at 212.598 112.014 0) (effects (font (size 1.27 1.27)) (justify bottom) (hide yes)))
  (property "Description_1" "\n                        \n                            4 PORT 1G ETHERNET SWITCH MODULE\n                        \n" (at 212.598 112.014 0) (effects (font (size 1.27 1.27)) (justify bottom) (hide yes)))
  (property "Package" "None" (at 212.598 112.014 0) (effects (font (size 1.27 1.27)) (justify bottom) (hide yes)))
  (property "Price" "None" (at 212.598 112.014 0) (effects (font (size 1.27 1.27)) (justify bottom) (hide yes)))
  (property "SnapEDA_Link" "https://www.snapeda.com/parts/BB-GGN-A-1/Botblox/view-part/?ref=snap" (at 212.598 112.014 0) (effects (font (size 1.27 1.27)) (justify bottom) (hide yes)))
  (property "MP" "BB-GGN-A-1" (at 212.598 112.014 0) (effects (font (size 1.27 1.27)) (justify bottom) (hide yes)))
  (property "Availability" "In Stock" (at 212.598 112.014 0) (effects (font (size 1.27 1.27)) (justify bottom) (hide yes)))
  (property "Check_prices" "https://www.snapeda.com/parts/BB-GGN-A-1/Botblox/view-part/?ref=eda" (at 212.598 112.014 0) (effects (font (size 1.27 1.27)) (justify bottom) (hide yes)))
  (pin "14")
  (pin "15")
  (pin "11")
  (pin "13")
  (pin "16")
  (pin "12")
  (pin "17")
  (pin "18")
  (pin "19")
  (pin "10")
  (pin "2")
  (pin "20")
  (pin "21")
  (pin "22")
  (pin "23")
  (pin "28")
  (pin "26")
  (pin "31")
  (pin "37")
  (pin "30")
  (pin "6")
  (pin "36")
  (pin "7")
  (pin "8")
  (pin "25")
  (pin "35")
  (pin "29")
  (pin "34")
  (pin "39")
  (pin "38")
  (pin "27")
  (pin "40")
  (pin "3")
  (pin "4")
  (pin "32")
  (pin "33")
  (pin "5")
  (pin "9")
  (pin "1")
  (pin "24")
  (pin "S2")
  (pin "S1")
  (pin "MH1")
  (pin "MH2"))
 (symbol
  (lib_id "power:GND")
  (at 217.678 99.314 90)
  (unit 1)
  (exclude_from_sim no)
  (in_bom yes)
  (on_board yes)
  (dnp no)
  (property "Reference" "#PWR043" (at 224.028 99.314 0) (effects (font (size 1.27 1.27)) (hide yes)))
  (property "Value" "GND" (at 220.218 99.314 90) (effects (font (size 1.27 1.27)) (justify right)))
  (property "Footprint" "" (at 217.678 99.314 0) (effects (font (size 1.27 1.27)) (hide yes)))
  (property "Datasheet" "" (at 217.678 99.314 0) (effects (font (size 1.27 1.27)) (hide yes)))
  (property "Description" "Power symbol creates a global label with name \"GND\" , ground" (at 217.678 99.314 0) (effects (font (size 1.27 1.27)) (hide yes)))
  (pin "1"))
 (symbol
  (lib_id "power:GND")
  (at 129.032 51.054 90)
  (unit 1)
  (exclude_from_sim no)
  (in_bom yes)
  (on_board yes)
  (dnp no)
  (property "Reference" "#PWR023" (at 135.382 51.054 0) (effects (font (size 1.27 1.27)) (hide yes)))
  (property "Value" "GND" (at 131.572 51.054 90) (effects (font (size 1.27 1.27)) (justify right)))
  (property "Footprint" "" (at 129.032 51.054 0) (effects (font (size 1.27 1.27)) (hide yes)))
  (property "Datasheet" "" (at 129.032 51.054 0) (effects (font (size 1.27 1.27)) (hide yes)))
  (property "Description" "Power symbol creates a global label with name \"GND\" , ground" (at 129.032 51.054 0) (effects (font (size 1.27 1.27)) (hide yes)))
  (pin "1"))
 (symbol
  (lib_id "Samacsys_kicad_sym:SM04B-GHS-TB_LF__SN_")
  (at 207.772 120.65 270)
  (unit 1)
  (exclude_from_sim no)
  (in_bom yes)
  (on_board yes)
  (dnp no)
  (property "Reference" "J52" (at 209.2959 126.746 90) (effects (font (size 1.27 1.27)) (justify left)))
  (property "Value" "SM04B-GHS-TB_LF__SN_" (at 209.296 128.778 90) (effects (font (size 1.27 1.27)) (justify left)))
  (property "Footprint" "Samacsys:SM04B-GHS-TB" (at 112.852 137.16 0) (effects (font (size 1.27 1.27)) (justify left top) (hide yes)))
  (property "Datasheet" "" (at 12.852 137.16 0) (effects (font (size 1.27 1.27)) (justify left top) (hide yes)))
  (property "Description" "JST GH Series, 1.25mm Pitch 4 Way Right Angle PCB Header, Solder Termination, 1A" (at 207.772 120.65 0) (effects (font (size 1.27 1.27)) (hide yes)))
  (property "Height" "" (at -187.148 137.16 0) (effects (font (size 1.27 1.27)) (justify left top) (hide yes)))
  (property "Mouser Part Number" "N/A" (at -287.148 137.16 0) (effects (font (size 1.27 1.27)) (justify left top) (hide yes)))
  (property "Mouser Price/Stock" "https://www.mouser.co.uk/ProductDetail/JST-Commercial/SM04B-GHS-TBLFSN?qs=QpmGXVUTftEJzKB1YHGCXw%3D%3D" (at -387.148 137.16 0) (effects (font (size 1.27 1.27)) (justify left top) (hide yes)))
  (property "Manufacturer_Name" "JST (JAPAN SOLDERLESS TERMINALS)" (at -487.148 137.16 0) (effects (font (size 1.27 1.27)) (justify left top) (hide yes)))
  (property "Manufacturer_Part_Number" "SM04B-GHS-TB(LF)(SN)" (at -587.148 137.16 0) (effects (font (size 1.27 1.27)) (justify left top) (hide yes)))
  (pin "4")
  (pin "1")
  (pin "3")
  (pin "2")
  (pin "MP"))
 (symbol
  (lib_id "power:GND")
  (at 107.696 120.65 180)
  (unit 1)
  (exclude_from_sim no)
  (in_bom yes)
  (on_board yes)
  (dnp no)
  (property "Reference" "#PWR0126" (at 107.696 114.3 0) (effects (font (size 1.27 1.27)) (hide yes)))
  (property "Value" "GND" (at 107.696 118.11 90) (effects (font (size 1.27 1.27)) (justify right)))
  (property "Footprint" "" (at 107.696 120.65 0) (effects (font (size 1.27 1.27)) (hide yes)))
  (property "Datasheet" "" (at 107.696 120.65 0) (effects (font (size 1.27 1.27)) (hide yes)))
  (property "Description" "Power symbol creates a global label with name \"GND\" , ground" (at 107.696 120.65 0) (effects (font (size 1.27 1.27)) (hide yes)))
  (pin "1")))
